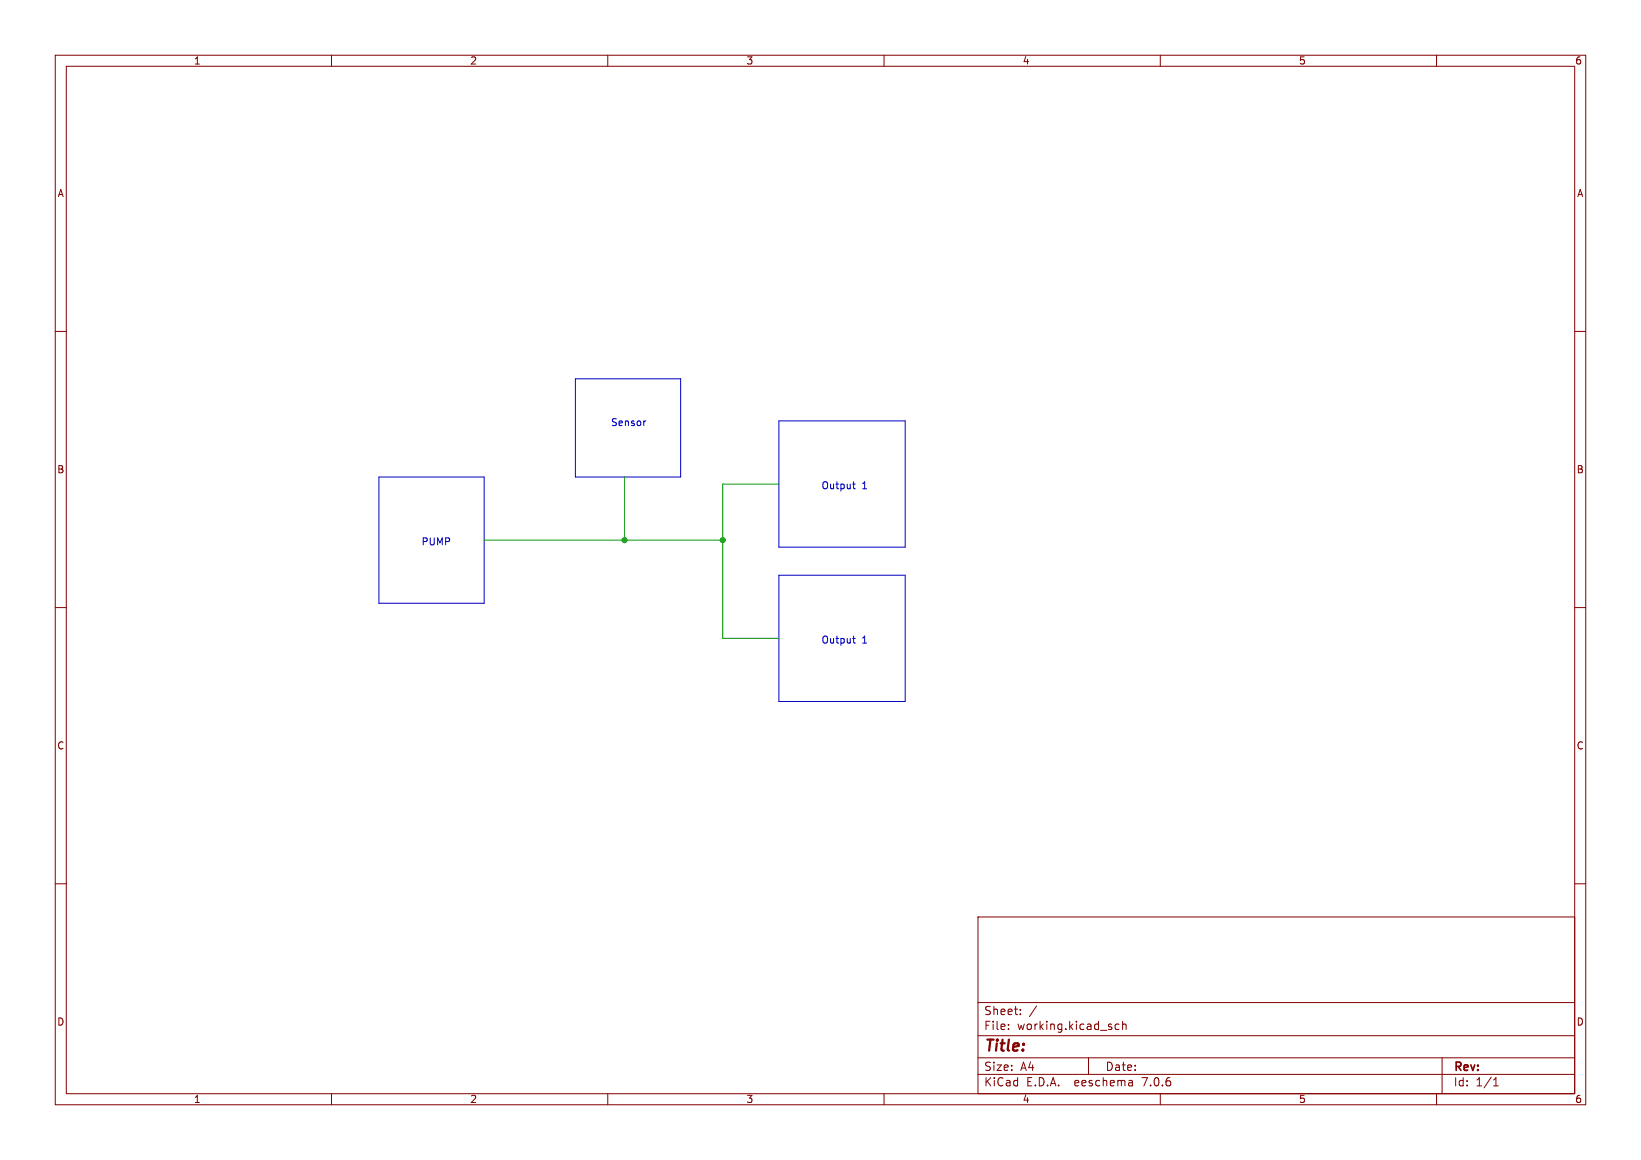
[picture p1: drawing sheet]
(kicad_sch (version 20230121) (generator eeschema)

 (paper "A4")

 (lib_symbols)

 (junction (at 113.03 97.79) (diameter 0) (color 0 0 0 0))
 (junction (at 130.81 97.79) (diameter 0) (color 0 0 0 0))

 (wire (pts (xy 130.81 87.63) (xy 140.97 87.63)) (stroke (width 0) (type default)))
 (polyline (pts (xy 140.97 99.06) (xy 163.83 99.06)) (stroke (width 0) (type default)))
 (polyline (pts (xy 140.97 104.14) (xy 140.97 127)) (stroke (width 0) (type default)))
 (polyline (pts (xy 123.19 86.36) (xy 123.19 68.58)) (stroke (width 0) (type default)))
 (polyline (pts (xy 87.63 86.36) (xy 68.58 86.36)) (stroke (width 0) (type default)))
 (polyline (pts (xy 140.97 127) (xy 163.83 127)) (stroke (width 0) (type default)))
 (polyline (pts (xy 68.58 86.36) (xy 68.58 109.22)) (stroke (width 0) (type default)))
 (polyline (pts (xy 163.83 104.14) (xy 140.97 104.14)) (stroke (width 0) (type default)))

 (wire (pts (xy 130.81 97.79) (xy 130.81 87.63)) (stroke (width 0) (type default)))
 (polyline (pts (xy 163.83 76.2) (xy 140.97 76.2)) (stroke (width 0) (type default)))
 (polyline (pts (xy 163.83 99.06) (xy 163.83 76.2)) (stroke (width 0) (type default)))
 (polyline (pts (xy 87.63 109.22) (xy 87.63 86.36)) (stroke (width 0) (type default)))
 (polyline (pts (xy 163.83 127) (xy 163.83 104.14)) (stroke (width 0) (type default)))

 (wire (pts (xy 113.03 97.79) (xy 130.81 97.79)) (stroke (width 0) (type default)))
 (polyline (pts (xy 123.19 68.58) (xy 104.14 68.58)) (stroke (width 0) (type default)))

 (wire (pts (xy 113.03 97.79) (xy 113.03 86.36)) (stroke (width 0) (type default)))
 (polyline (pts (xy 104.14 68.58) (xy 104.14 86.36)) (stroke (width 0) (type default)))

 (wire (pts (xy 130.81 97.79) (xy 130.81 115.57)) (stroke (width 0) (type default)))
 (wire (pts (xy 87.63 97.79) (xy 113.03 97.79)) (stroke (width 0) (type default)))
 (polyline (pts (xy 104.14 86.36) (xy 123.19 86.36)) (stroke (width 0) (type default)))
 (polyline (pts (xy 68.58 109.22) (xy 87.63 109.22)) (stroke (width 0) (type default)))

 (wire (pts (xy 130.81 115.57) (xy 140.97 115.57)) (stroke (width 0) (type default)))
 (polyline (pts (xy 140.97 76.2) (xy 140.97 99.06)) (stroke (width 0) (type default)))

 (text "Output 1" (at 148.59 88.9 0) (effects (font (size 1.27 1.27)) (justify left bottom)))
 (text "Output 1" (at 148.59 116.84 0) (effects (font (size 1.27 1.27)) (justify left bottom)))
 (text "Sensor" (at 110.49 77.47 0) (effects (font (size 1.27 1.27)) (justify left bottom)))
 (text "PUMP" (at 76.2 99.06 0) (effects (font (size 1.27 1.27)) (justify left bottom)))

 (sheet_instances (path "" (page "1"))))
